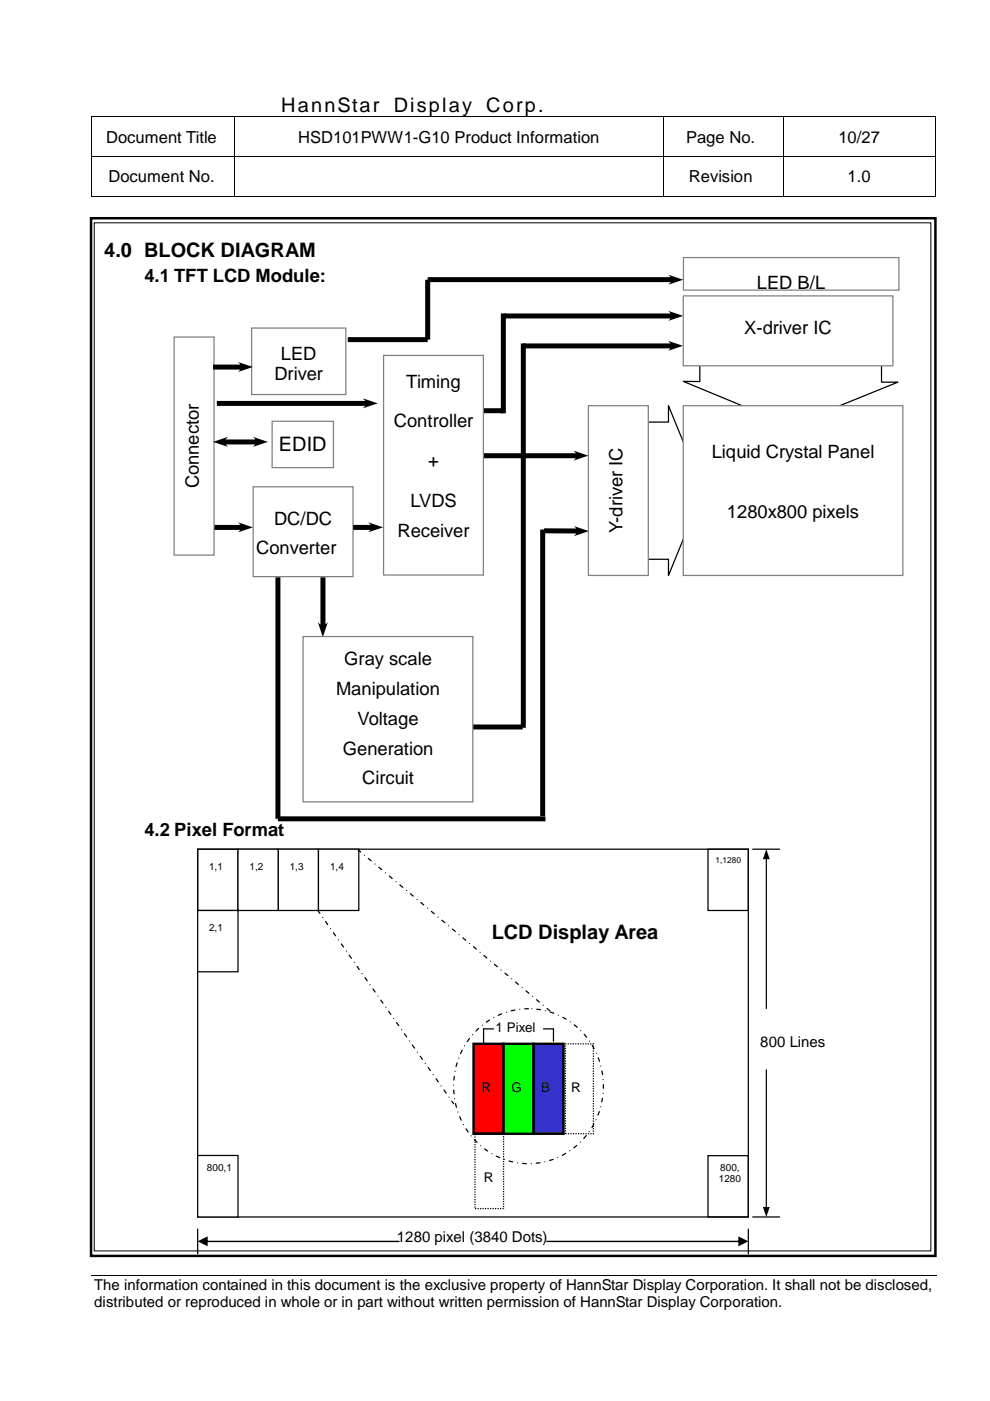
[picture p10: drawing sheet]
<svg xmlns="http://www.w3.org/2000/svg" width="210mm" height="297mm" viewBox="0 0 210 297" stroke-linecap="round" stroke-linejoin="round" font-family="sans-serif">
<g fill="#000">
<path d="M19.4 24.7h.2v.1h-.2zM19.4 33.1h.2v.2h-.2zM49.5 24.7h.2v.1h-.2zM49.5 33.1h.2v.2h-.2zM59.1 24.7h.1v.1h-.1zM140.5 24.7h.2v.1h-.2zM140.5 33.1h.2v.2h-.2zM165.9 24.7h.2v.1h-.2zM165.9 33.1h.2v.2h-.2zM198.2 24.7h.1v.1h-.1zM198.2 33.1h.1v.2h-.1zM19.4 41.7h.2v.1h-.2z"/>
<path d="M49.5 41.7h.2v.1h-.2zM140.5 41.7h.2v.1h-.2zM165.9 41.7h.2v.1h-.2zM198.2 41.7h.1v.1h-.1zM198.5 270.4v.2z"/>
</g>
<g fill="none" stroke="#000" stroke-width=".21">
<path d="M19.5 24.8v8.3M19.5 33.3v8.4M19.6 24.8h29.9M19.6 33.2h29.9M49.6 24.8v8.3M49.6 33.3v8.4M49.7 24.8h9.4M49.7 33.2h90.8M59.2 24.8h81.3M140.6 24.8v8.3M140.6 33.3v8.4M140.7 24.8h25.2"/>
<path d="M140.7 33.2h25.2M166 24.8v8.3M166 33.3v8.4M166.1 24.8h32.1M166.1 33.2h32.1M198.2 24.8v8.3M198.2 33.3v8.4M19.6 41.7h29.9M49.7 41.7h90.8M140.7 41.7h25.2M166.1 41.7h32.1M19.5 270.5h179"/>
</g>
<g fill="#fff">
<path d="M19.2 277.9l179.3 .1z"/>
<path d="M198.5 270.6v7.3z"/>
<path d="M198.5 277.9v.1z"/>
</g>
<path d="M19.3 46.3h179v220h-179z" fill="none" stroke="#000" stroke-width=".53"/>
<path d="M20 47.2h177.4v218h-177.4z" fill-rule="evenodd" fill="#fff"/>
<path d="M20 47.2h177.4v218h-177.4z" fill="none" stroke="#000" stroke-width=".21"/>
<path d="M154.5 69.7h.3l2.5 4.9-.1 .2-.1-.1zM156.4 74.6l1.2-.6 1 3.5z" fill="#fff"/>
<path d="M41.9 180h8.6v13h-8.6z" fill-rule="evenodd" fill="#fff"/>
<path d="M41.9 180h8.6v13h-8.6z" fill="none" stroke="#000" stroke-width=".26"/>
<path d="M150.1 180h8.6v13h-8.6z" fill-rule="evenodd" fill="#fff"/>
<path d="M150.1 180h8.6v13h-8.6z" fill="none" stroke="#000" stroke-width=".26"/>
<path d="M150.1 245h8.6v13h-8.6z" fill-rule="evenodd" fill="#fff"/>
<path d="M41.9 180h116.8v78h-116.8zM159.6 180h5.7M150.1 245h8.6v13h-8.6zM159.6 258h5.7" fill="none" stroke="#000" stroke-width=".26"/>
<g fill="#000">
<path d="M162.4 181.7l.2 .1v32l-.1 .2-.2-.2zM162.5 180l.7 2.2h-1.4z"/>
<path d="M162.4 226.7l.2 .1v29.6l-.3-.2zM161.8 255.9h1.4l-.7 2.1z"/>
</g>
<path d="M41.9 193h8.6v13h-8.6z" fill-rule="evenodd" fill="#fff"/>
<path d="M41.9 193h8.6v13h-8.6z" fill="none" stroke="#000" stroke-width=".26"/>
<path d="M50.5 180h8.5v13h-8.5z" fill-rule="evenodd" fill="#fff"/>
<path d="M50.5 180h8.5v13h-8.5z" fill="none" stroke="#000" stroke-width=".26"/>
<path d="M59 180h8.5v13h-8.5z" fill-rule="evenodd" fill="#fff"/>
<path d="M59 180h8.5v13h-8.5z" fill="none" stroke="#000" stroke-width=".26"/>
<path d="M67.5 180h8.6v13h-8.6z" fill-rule="evenodd" fill="#fff"/>
<path d="M67.5 180h8.6v13h-8.6zM41.9 260.6v5.2M158.7 260.6v5.2" fill="none" stroke="#000" stroke-width=".26"/>
<g fill="#000">
<path d="M43.6 263.1h41l.2 .1-.2 .2h-41zM41.9 263.2l2.1-1.1v2.1z"/>
<path d="M115.9 263.1h41l.1 .1-.1 .2h-40.9zM156.5 262.1l2.2 1.1-2.2 1z"/>
</g>
<path d="M41.9 245h8.6v13h-8.6z" fill-rule="evenodd" fill="#fff"/>
<path d="M41.9 245h8.6v13h-8.6z" fill="none" stroke="#000" stroke-width=".26"/>
<path d="M119.9 221.3h6v19.1h-6z" fill-rule="evenodd" fill="#fff"/>
<path d="M119.9 221.3h5.9v19.1h-5.9z" fill="none" stroke="#000" stroke-width=".26" stroke-dasharray=".3 .3" stroke-linecap="butt"/>
<path d="M100.7 240.4h6.1v15.8h-6.1z" fill-rule="evenodd" fill="#fff"/>
<path d="M100.7 240.4h6.1v15.8h-6.1z" fill="none" stroke="#000" stroke-width=".26" stroke-dasharray=".3 .3" stroke-linecap="butt"/>
<path d="M113.2 221.3h6.3v19.1h-6.3z" fill-rule="evenodd" fill="#33c"/>
<path d="M113.1 221.3h6.4v19.1h-6.4z" fill="none" stroke="#000" stroke-width=".53"/>
<path d="M100.5 221.3h6.3v19.1h-6.3z" fill-rule="evenodd" fill="#f00"/>
<path d="M100.4 221.3h6.4v19.1h-6.4z" fill="none" stroke="#000" stroke-width=".53"/>
<path d="M106.8 221.3h6.4v19.1h-6.4z" fill-rule="evenodd" fill="#0f0"/>
<path d="M106.8 221.3h6.3v19.1h-6.3z" fill="none" stroke="#000" stroke-width=".53"/>
<path d="M67.4 193l28.8 41M75.9 180.1l41.4 34.9M100.8 218.7a15.7 15.7 0 0 1 16-4.1 15.7 15.7 0 0 1 10.8 12.4 16.1 16.1 0 0 1-20.3 19 16.7 16.7 0 0 1-6.5-27.3z" fill="none" stroke="#000" stroke-width=".26" stroke-dasharray=".8 1.1 0 1.1"/>
<path d="M104.6 218.1h-2.1v3.2M115.2 218.1h2.1v2.7" fill="none" stroke="#000" stroke-width=".26"/>
<path d="M106.7 66.5v21.1M102.5 87.1h4.3M58.9 173.6h56.8" fill="none" stroke="#000" stroke-width="1.1" stroke-linecap="butt"/>
<g fill="#000">
<path d="M106.8 66.5h35.9v1h-35.9zM141.7 65.9l3.2 1.1-3.2 1 1-1z"/>
<path d="M102.5 96.1h20.1v1.1h-20.1zM121.6 95.5l3.2 1.1-3.2 1.1 1-1.1z"/>
</g>
<path d="M132.2 89.5h9.5v-3.5l7.4 18-7.4 18v-3.4h-9.5z" fill-rule="evenodd" fill="#fff"/>
<path d="M132.2 89.5h9.5v-3.5l7.4 18-7.4 18v-3.4h-9.5z" fill="none" stroke="#000" stroke-width=".26"/>
<path d="M148.4 73.3l38.5 .1v7.6h3.5l-22.8 9.3-22.7-9.4h3.5z" fill-rule="evenodd" fill="#fff"/>
<path d="M148.4 73.3l38.5 .1v7.6h3.5l-22.8 9.3-22.7-9.4h3.5z" fill="none" stroke="#000" stroke-width=".26"/>
<g fill="#000">
<path d="M45.2 111.3h6.3v1.1h-6.3zM50.5 110.7l3.1 1.1-3.1 1.1 1-1.1z"/>
<path d="M67.9 122.4h1.1v10.6h-1.1zM67.4 131.9l1.1 1.1 1-1.1-1 3.2z"/>
</g>
<path d="M111 72.8v81.5M115.1 112.3v60.7M58.9 122.4v51.2M100.3 154.1h10.5" fill="none" stroke="#000" stroke-width="1.1" stroke-linecap="butt"/>
<path d="M53.7 103.2h21.1v19.1h-21.1z" fill-rule="evenodd" fill="#fff"/>
<path d="M53.7 103.2h21.1v19.1h-21.1z" fill="none" stroke="#808080" stroke-width=".26"/>
<path d="M81.3 75.4h21.2v46.5h-21.2z" fill-rule="evenodd" fill="#fff"/>
<path d="M81.3 75.4h21.2v46.5h-21.2z" fill="none" stroke="#808080" stroke-width=".26"/>
<path d="M37 71.5h8.4v46.2h-8.4z" fill-rule="evenodd" fill="#fff"/>
<path d="M36.9 71.5h8.5v46.2h-8.5z" fill="none" stroke="#808080" stroke-width=".26"/>
<path d="M64.3 135h35.9v35h-35.9z" fill-rule="evenodd" fill="#fff"/>
<path d="M64.3 135h35.9v35h-35.9z" fill="none" stroke="#808080" stroke-width=".26"/>
<path d="M144.9 86.1h46.5v35.9h-46.5z" fill-rule="evenodd" fill="#fff"/>
<path d="M144.9 86h46.5v36h-46.5z" fill="none" stroke="#808080" stroke-width=".26"/>
<g fill="#000">
<path d="M111 72.8h31.7v1.1h-31.7zM141.6 72.3l3.2 1-3.2 1.1 1.1-1.1z"/>
<path d="M115.4 112l7.4 .1-.1 1h-7.4zM121.7 111.5l3.2 1.1-3.2 1.1 1.1-1.1z"/>
</g>
<path d="M144.9 62.8h44.4v14.8h-44.4z" fill-rule="evenodd" fill="#fff"/>
<path d="M144.9 62.7h44.4v14.9h-44.4z" fill="none" stroke="#808080" stroke-width=".26"/>
<path d="M124.8 86.1h12.7v35.9h-12.7z" fill-rule="evenodd" fill="#fff"/>
<path d="M124.8 86h12.7v36h-12.7z" fill="none" stroke="#808080" stroke-width=".26"/>
<g fill="#000">
<path d="M46 85h32v1.1h-32zM76.9 84.5l3.2 1-3.2 1.1 1.1-1.1z"/>
<path d="M74.9 111.3h4.2v1.1h-4.2zM78.1 110.7l3.1 1.1-3.1 1.1 1-1.1z"/>
</g>
<path d="M57.7 89.3h13v9.8h-13z" fill-rule="evenodd" fill="#fff"/>
<path d="M57.7 89.3h13v9.8h-13z" fill="none" stroke="#808080" stroke-width=".26"/>
<path d="M144.9 54.6h45.7v6.9h-45.7z" fill-rule="evenodd" fill="#fff"/>
<path d="M144.9 54.6h45.7v6.9h-45.7z" fill="none" stroke="#808080" stroke-width=".26"/>
<path d="M53.3 69.6h20v14.1h-20z" fill-rule="evenodd" fill="#fff"/>
<path d="M53.3 69.6h20v14.1h-20z" fill="none" stroke="#808080" stroke-width=".26"/>
<g fill="#000">
<path d="M90.7 58.8h52v1h-52zM141.7 58.3l3.2 1-3.2 1.1 1-1.1z"/>
<path d="M45.2 77.3h6.3v1.1h-6.3zM50.5 76.8l3.1 1-3.1 1.1 1-1.1z"/>
<path d="M47.3 93.2h7.4v1h-7.4zM45.2 93.7l3.1-1.1-1 1.1 1 1zM53.6 92.6l3.2 1.1-3.2 1 1.1-1z"/>
</g>
<path d="M90.7 59.3v12.7h-17" fill="none" stroke="#000" stroke-width="1.1" stroke-linecap="butt"/>
<g font-size="4.2">
<text x="59.6" y="23.8">HannStar</text>
<text x="83.5" y="23.8">Display</text>
<text x="103.1" y="23.8">Corp.</text>
<text x="22.1" y="54.5">4.0 BLOCK DIAGRAM</text>
<text x="59.1" y="95.6">EDID</text>
<text x="104.3" y="199">LCD Display Area</text>
</g>
<g font-size="3.9">
<text x="30.6" y="59.8">4.1 TFT LCD Module:</text>
<text x="160.5" y="61.2">LED B/L</text>
<text x="157.8" y="70.7">X-driver IC</text>
<text x="59.6" y="76.4">LED</text>
<text x="58.2" y="80.6">Driver</text>
<text x="86.1" y="82.2">Timing</text>
<text x="83.5" y="90.6">Controller</text>
<text x="90.8" y="99.1">+</text>
<text x="150.9" y="97.1">Liquid Crystal Panel</text>
<text x="42.2" y="103.5" transform="rotate(-90 42.2 103.5)">Connector</text>
<text x="87" y="107.6">LVDS</text>
<text x="58.1" y="111.3">DC/DC</text>
<text x="84.3" y="113.9">Receiver</text>
<text x="132" y="113.1" transform="rotate(-90 132 113.1)">Y-driver IC</text>
<text x="154.1" y="109.7">1280x800 pixels</text>
<text x="54.3" y="117.6">Converter</text>
<text x="73" y="141">Gray scale</text>
<text x="71.3" y="147.3">Manipulation</text>
<text x="75.8" y="153.7">Voltage</text>
<text x="72.7" y="160">Generation</text>
<text x="76.8" y="166.3">Circuit</text>
<text x="30.6" y="177.3">4.2 Pixel Format</text>
</g>
<g font-size="3.5">
<text x="22.5" y="30.2">Document Title</text>
<text x="63.2" y="30.2">HSD101PWW1-G10 Product Information</text>
<text x="145.5" y="30.2">Page No.</text>
<text x="177.8" y="30.2">10/27</text>
<text x="23" y="38.7">Document No.</text>
<text x="146.1" y="38.7">Revision</text>
<text x="179.7" y="38.7">1.0</text>
</g>
<g font-size="3.2">
<text x="161.2" y="222">800 Lines</text>
<text x="84.2" y="263.4">1280 pixel (3840 Dots)</text>
<text x="20" y="273.5">The information contained in this document is the exclusive property of HannStar Display Corporation. It shall not be disclosed,</text>
<text x="20" y="277.2">distributed or reproduced in whole or in part without written permission of HannStar Display Corporation.</text>
</g>
<g font-size="2.8">
<text x="105.1" y="218.8">1 Pixel</text>
<text x="102.1" y="231.5">R</text>
<text x="108.5" y="231.5">G</text>
<text x="114.8" y="231.5">B</text>
<text x="121.1" y="231.5">R</text>
<text x="102.6" y="250.6">R</text>
</g>
<g font-size="2.1">
<text x="44.3" y="184.4">1,1</text>
<text x="52.9" y="184.4">1,2</text>
<text x="61.4" y="184.4">1,3</text>
<text x="70" y="184.4">1,4</text>
<text x="44.3" y="197.4">2,1</text>
<text x="43.9" y="248.3">800,1</text>
<text x="152.4" y="250.7">1280</text>
<text x="152.7" y="248.2">800,</text>
</g>
<text font-size="1.8" x="151.7" y="182.9">1,1280</text>
</svg>
